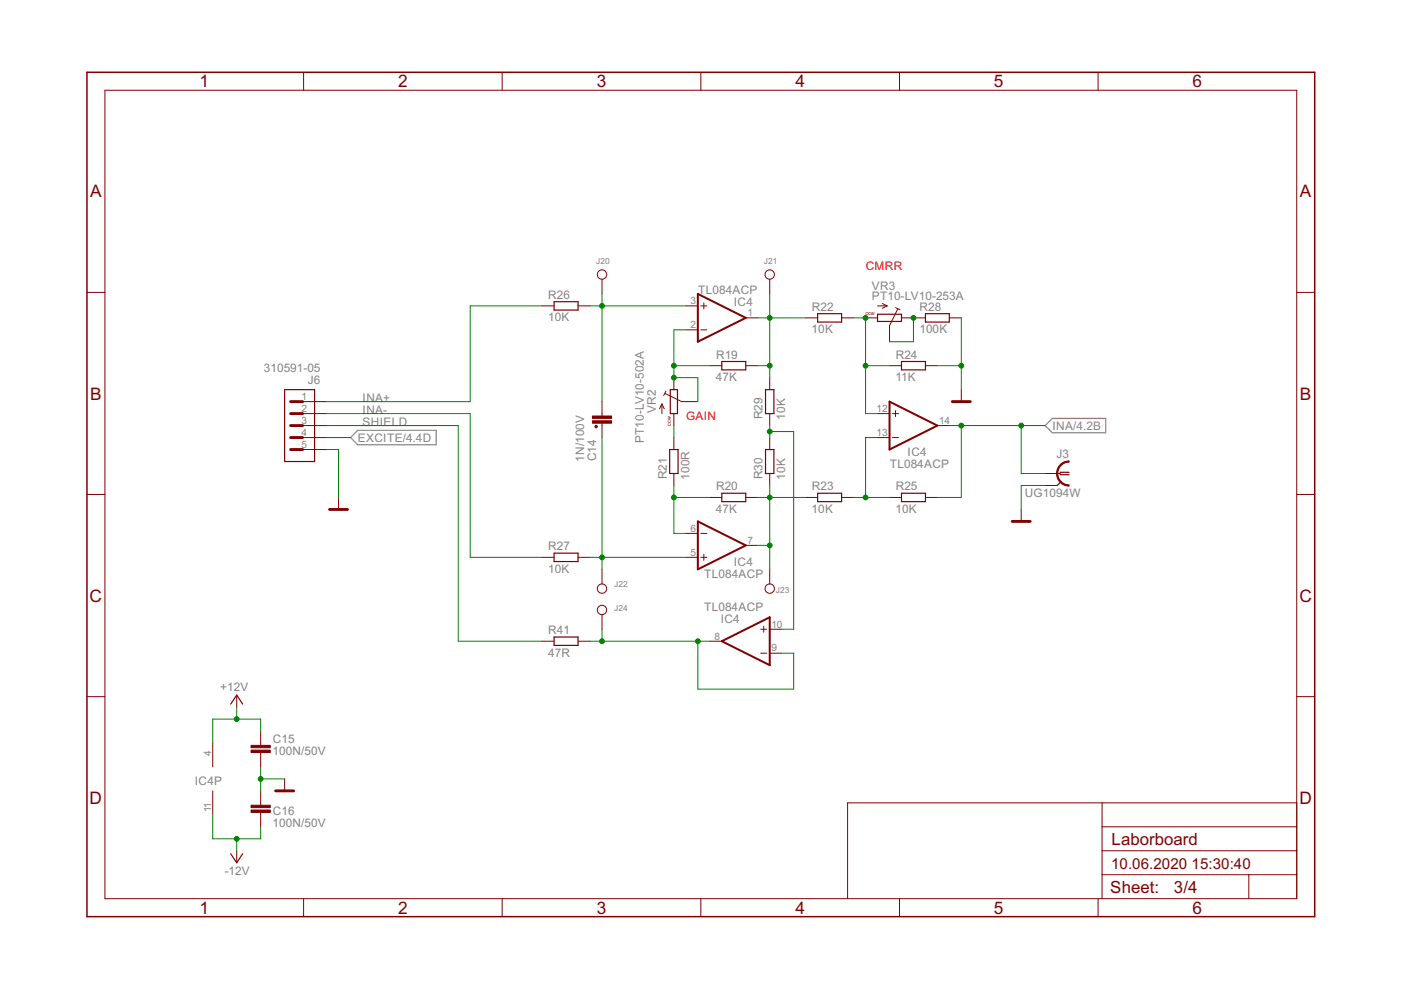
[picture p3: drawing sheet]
<svg xmlns="http://www.w3.org/2000/svg" width="297mm" height="210mm" viewBox="0 0 297 210" stroke-linecap="round" stroke-linejoin="round" font-family="sans-serif">
<path d="M74.3 92.8l1.5-1.6h16.7v3.1h-16.7zM221.6 90.2l1.5-1.5h11.3v3.1h-11.3z" fill="none" stroke="#808080" stroke-width=".25"/>
<g fill="none" stroke="#800000" stroke-width=".21">
<path d="M22.2 19.1h252.7v171.4h-252.7zM64.4 15.3v3.8M106.5 15.3v3.8M148.6 15.3v3.8M190.7 15.3v3.8M232.8 15.3v3.8M127.6 59.2v3.1M163.2 59.2v3.1M18.4 62h3.8M114.9 64.9h2.6M122.6 64.9h2.5M145.4 64.9h2.6"/>
<path d="M145.4 69.9h2.6M148.6 64.9h1.3M148.6 69.9h1.3M149.2 64.2v1.3M150.5 77.5h2.5M158.1 67.4h2.6M158.1 77.5h2.6M170.8 67.4h2.6M178.4 67.4h2.6M183.5 67.4h2.6M186.1 64.9h2M187.1 64.3l1 .6"/>
<path d="M188.1 64.9l-1 .5M188.6 77.5h2.5M189.9 65.2l.9 .5M190.3 65.5l-1.7 3.5v3.5M191.1 67.4h5.1M196.2 77.5h2.5M201.3 67.4h2.5M274.9 62h3.8M61.6 87.7h7.6M61.6 92.8h7.6M61.6 90.2h7.6M61.6 85.2h7.6"/>
<path d="M61.6 95.3h7.6M127.6 85.2v3M127.6 89.7v3.1M140.3 85.7v2M140.3 85.7l-.5 1M140.3 85.7l.5 1M141 83.4l3.5 1.8h3.5M141.2 82.9l-.5 1M142.9 80.1v2.5M142.9 87.7v2.5M142.9 92.8v2.5M163.2 80.1v2.5"/>
<path d="M163.2 87.7v2.5M163.2 92.8v2.5M186.1 87.7h2.5M186.1 92.8h2.5M189.2 87.7h1.3M189.2 92.8h1.3M189.9 87.1v1.2M198.7 90.2h2.6M203.8 82.6v2.6M18.4 104.8h3.8M71.8 105.5v2.5M114.9 118.2h2.6"/>
<path d="M122.6 118.2h2.5M142.9 100.4v2.5M145.4 118.2h2.6M145.4 113.1h2.6M148.6 118.2h1.3M148.6 113.1h1.3M149.2 117.5v1.3M150.5 105.5h2.5M158.1 115.6h2.6M158.1 105.5h2.6M163.2 100.4v2.5M170.8 105.5h2.6"/>
<path d="M178.4 105.5h2.6M188.6 105.5h2.5M196.2 105.5h2.5M216.5 108v2.6M221.6 100.4h3M221.6 102.9h2.5M274.9 104.8h3.8M114.9 136h2.6M122.6 136h2.5M127.6 120.7v3.1M127.6 130.3v3.1M150.5 136h2.5"/>
<path d="M161.3 133.4h1.3M161.3 138.5h1.3M161.9 132.8v1.2M163.2 133.4h2.5M163.2 138.5h2.5M163.2 120.7v3.1M18.4 147.7h3.8M45.1 157.5v5.1M50.2 147.4v2.5M55.3 155v3M55.3 159.6v3M274.9 147.7h3.8"/>
<path d="M45.1 167.7v5.1M55.3 167.7v3M55.3 172.3v3M60.3 165.1v2.6M233.7 170.2v20.3M233.7 175.3h41.2M274.9 170.2h-95.2v20.3M50.2 180.4v2.5M64.4 190.5v3.9M106.5 190.5v3.9M148.6 190.5v3.9M190.7 190.5v3.9"/>
<path d="M232.8 190.5v3.9M233.7 185.5h41.2M233.7 180.4h41.2M264.8 185.5v5"/>
<circle cx="127.6" cy="58.2" r=".99"/>
<circle cx="163.2" cy="58.2" r=".99"/>
<circle cx="127.6" cy="124.8" r=".99"/>
<circle cx="127.6" cy="129.3" r=".99"/>
<circle cx="163.2" cy="124.8" r=".99"/>
</g>
<path d="M18.4 15.3h260.3v179.1h-260.3z" fill="none" stroke="#800000" stroke-width=".32"/>
<path d="M148 62.3l10.1 5.1-10.1 5.1zM188.6 85.2l10.1 5-10.1 5.1zM148 110.6l10.1 5-10.1 5.1zM153 136l10.2-5.1v10.1z" fill="none" stroke="#800000" stroke-width=".42"/>
<g fill="none" stroke="#800000" stroke-width=".25">
<path d="M117.5 64h5.1v1.7h-5.1zM153 76.6h5.1v1.8h-5.1zM173.4 66.5h5v1.8h-5zM186.1 66.6h5v1.6h-5zM191.1 76.6h5.1v1.8h-5.1zM196.2 66.5h5.1v1.8h-5.1zM60.3 82.6h6.4v15.3h-6.4zM142 95.3h1.8v5.1h-1.8zM142.1 82.6h1.5v5.1h-1.5zM162.3 82.6h1.8v5.1h-1.8zM162.3 95.3h1.8v5.1h-1.8zM117.5 117.3h5.1v1.8h-5.1z"/>
<path d="M153 104.6h5.1v1.8h-5.1zM173.4 104.6h5v1.8h-5zM191.1 104.6h5.1v1.8h-5.1zM224.9 102.2l-.8 .7M226.7 100.1h-1.8l-.3 .3 .3 .2h1.8M117.5 135.1h5.1v1.7h-5.1zM48.9 149.3l1.3-1.9 1.3 1.9M48.9 181l1.3 1.9 1.3-1.9"/>
</g>
<path d="M61.6 85.2h2.6M61.6 87.7h2.6M61.6 90.2h2.6M61.6 92.8h2.6M61.6 95.3h2.6M201.9 85.2h3.8M69.9 108h3.8M214.6 110.6h3.8M58.4 167.7h3.9" fill="none" stroke="#800000" stroke-width=".61"/>
<g fill="#800000" stroke="#800000" stroke-width=".21">
<path d="M224.9 98.4l1.1-.6 .7-.1v.3a2.41 2.41 0 0 0-2.4 2.4 2.41 2.41 0 0 0 2.4 2.4v.3a2.66 2.66 0 0 1-2.5-1.7 2.66 2.66 0 0 1 .7-3z" fill-rule="evenodd"/>
<circle cx="126.4" cy="90.4" r=".25"/>
</g>
<g fill="#800000" stroke="#800000" stroke-width=".21">
<path d="M125.6 88.2h4.1v.5h-4.1z"/>
<path d="M125.6 89.2h4.1v.5h-4.1z"/>
<path d="M53.2 159h4.1v.6h-4.1z"/>
<path d="M53.2 158h4.1v.5h-4.1z"/>
<path d="M53.2 171.7h4.1v.6h-4.1z"/>
<path d="M53.2 170.7h4.1v.5h-4.1z"/>
</g>
<g fill="none" stroke="#008000" stroke-width=".21">
<path d="M114.9 64.9h-15.2v20.3h-30.5M125.1 64.9h20.3M127.6 62.3v22.9M142.9 77.5h7.6M145.4 69.9h-2.5v10.2h5.1v5.1M160.7 77.5h2.5M160.7 67.4h10.1M163.2 62.3v17.8M181 67.4h2.5v20.3h2.6M183.5 77.5h5.1M193.7 67.4v5.1h-5.1M198.7 77.5h5.1"/>
<path d="M203.8 67.4v15.2M69.2 87.7h30.5v30.5h15.2M69.2 92.8h5.1M69.2 90.2h28v45.8h17.7M69.2 95.3h2.6v10.2M127.6 92.8v27.9M142.9 90.2v2.6M163.2 90.2v2.6M163.2 91.5h5.1v41.9h-2.6M186.1 92.8h-2.6v12.7M201.3 90.2h20.3M203.8 90.2v15.3h-5.1"/>
<path d="M216.5 90.2v10.2h5.1M125.1 118.2h20.3M142.9 102.9v10.2h2.5M142.9 105.5h7.6M160.7 105.5h10.1M160.7 115.6h2.5M163.2 102.9v17.8M181 105.5h7.6M221.6 102.9h-5.1v5.1M125.1 136h25.4M127.6 133.4v2.6M148 136v10.1h20.3v-7.6h-2.6"/>
<path d="M50.2 149.9v2.6M55.3 155v-2.5h-10.2v5M45.1 172.8v5h10.2v-2.5M50.2 177.8v2.6M55.3 162.6v5.1M55.3 165.1h5"/>
</g>
<g fill="#008000" stroke="#008000" stroke-width=".21">
<circle cx="142.9" cy="80.1" r=".51"/>
<circle cx="142.9" cy="77.5" r=".51"/>
<circle cx="142.9" cy="105.5" r=".51"/>
<circle cx="163.2" cy="77.5" r=".51"/>
<circle cx="163.2" cy="67.4" r=".51"/>
<circle cx="163.2" cy="105.5" r=".51"/>
<circle cx="163.2" cy="115.6" r=".51"/>
<circle cx="127.6" cy="118.2" r=".51"/>
<circle cx="127.6" cy="64.9" r=".51"/>
<circle cx="183.5" cy="77.5" r=".51"/>
<circle cx="183.5" cy="67.4" r=".51"/>
<circle cx="183.5" cy="105.5" r=".51"/>
<circle cx="203.8" cy="90.2" r=".51"/>
<circle cx="216.5" cy="90.2" r=".51"/>
<circle cx="203.8" cy="77.5" r=".51"/>
<circle cx="55.3" cy="165.1" r=".51"/>
<circle cx="193.7" cy="67.4" r=".51"/>
<circle cx="163.2" cy="91.5" r=".51"/>
<circle cx="50.2" cy="152.5" r=".51"/>
<circle cx="50.2" cy="177.8" r=".51"/>
<circle cx="148" cy="136" r=".51"/>
<circle cx="127.6" cy="136" r=".51"/>
</g>
<g font-size="4.1" fill="#800000">
<text x="42.3" y="18.5">1</text>
<text x="84.4" y="18.5">2</text>
<text x="126.5" y="18.5">3</text>
<text x="168.6" y="18.5">4</text>
<text x="210.7" y="18.5">5</text>
<text x="252.9" y="18.5">6</text>
<text x="19.1" y="41.9">A</text>
<text x="275.6" y="41.9">A</text>
<text x="19.1" y="84.7">B</text>
<text x="275.6" y="84.7">B</text>
<text x="19" y="127.6">C</text>
<text x="275.5" y="127.6">C</text>
<text x="19" y="170.4">D</text>
<text x="275.5" y="170.4">D</text>
<text x="42.3" y="193.7">1</text>
<text x="84.4" y="193.7">2</text>
<text x="126.5" y="193.7">3</text>
<text x="168.6" y="193.7">4</text>
<text x="210.7" y="193.7">5</text>
<text x="252.9" y="193.7">6</text>
</g>
<g font-size="4" fill="#800000">
<text x="235.6" y="179.1">Laborboard</text>
<text x="235.4" y="189.4">Sheet:</text>
<text x="248.9" y="189.3">3/4</text>
</g>
<g font-size="3.6" fill="#800000">
<text x="235.6" y="184.2">10.06.2020</text>
<text x="252.6" y="184.2">15:30:40</text>
</g>
<g font-size="2.8" fill="#f00">
<text x="183.6" y="57.2">CMRR</text>
<text x="145.5" y="89">GAIN</text>
</g>
<g font-size="2.8" fill="#808080">
<text x="116.3" y="63.3">R26</text>
<text x="148" y="62.3">TL084ACP</text>
<text x="155.6" y="64.8">IC4</text>
<text x="172.1" y="65.9">R22</text>
<text x="184.8" y="63.6">PT10-LV10-253A</text>
<text x="184.8" y="61.4">VR3</text>
<text x="195" y="65.9">R28</text>
<text x="116.2" y="68.1">10K</text>
<text x="172.1" y="70.7">10K</text>
<text x="194.9" y="70.7">100K</text>
<text x="151.8" y="76">R19</text>
<text x="189.9" y="76">R24</text>
<text x="56" y="78.8">310591-05</text>
<text x="65.3" y="81.4">J6</text>
<text x="151.8" y="80.8">47K</text>
<text x="189.9" y="80.8">11K</text>
<text x="76.9" y="85.2">INA+</text>
<text x="76.9" y="87.7">INA-</text>
<text x="139.1" y="87.7" transform="rotate(-90 139.1 87.7)">VR2</text>
<text x="161.7" y="88.9" transform="rotate(-90 161.7 88.9)">R29</text>
<text x="166.5" y="89" transform="rotate(-90 166.5 89)">10K</text>
<text x="75.9" y="93.7">EXCITE/4.4D</text>
<text x="76.9" y="90.2">SHIELD</text>
<text x="136.5" y="94" transform="rotate(-90 136.5 94)">PT10-LV10-502A</text>
<text x="223.2" y="91.1">INA/4.2B</text>
<text x="123.8" y="97.9" transform="rotate(-90 123.8 97.9)">1N/100V</text>
<text x="126.4" y="97.8" transform="rotate(-90 126.4 97.8)">C14</text>
<text x="141.4" y="101.6" transform="rotate(-90 141.4 101.6)">R21</text>
<text x="146.2" y="101.7" transform="rotate(-90 146.2 101.7)">100R</text>
<text x="161.7" y="101.6" transform="rotate(-90 161.7 101.6)">R30</text>
<text x="166.5" y="101.7" transform="rotate(-90 166.5 101.7)">10K</text>
<text x="188.6" y="99.1">TL084ACP</text>
<text x="192.4" y="96.6">IC4</text>
<text x="224" y="97.1">J3</text>
<text x="151.8" y="104">R20</text>
<text x="172.1" y="104">R23</text>
<text x="189.9" y="104">R25</text>
<text x="217.3" y="105.5">UG1094W</text>
<text x="151.8" y="108.8">47K</text>
<text x="172.1" y="108.8">10K</text>
<text x="189.9" y="108.8">10K</text>
<text x="116.3" y="116.7">R27</text>
<text x="155.6" y="119.9">IC4</text>
<text x="116.2" y="121.5">10K</text>
<text x="149.3" y="122.5">TL084ACP</text>
<text x="149.3" y="129.6">TL084ACP</text>
<text x="116.3" y="134.4">R41</text>
<text x="152.8" y="132.1">IC4</text>
<text x="116.2" y="139.2">47R</text>
<text x="46.7" y="146.6">+12V</text>
<text x="57.8" y="160.1">100N/50V</text>
<text x="57.8" y="157.5">C15</text>
<text x="41.3" y="166.4">IC4P</text>
<text x="57.8" y="172.8">C16</text>
<text x="57.8" y="175.3">100N/50V</text>
<text x="47.6" y="185.5">-12V</text>
</g>
<g font-size="2.4" fill="#808080">
<text x="146.4" y="64.5">3</text>
<text x="146.4" y="69.6">2</text>
<text x="158.5" y="67">1</text>
<text x="63.9" y="84.8">1</text>
<text x="63.9" y="87.3">2</text>
<text x="63.9" y="89.9">3</text>
<text x="185.9" y="87.3">12</text>
<text x="199.1" y="89.9">14</text>
<text x="63.9" y="92.4">4</text>
<text x="63.9" y="95">5</text>
<text x="185.9" y="92.4">13</text>
<text x="146.4" y="112.7">6</text>
<text x="146.4" y="117.8">5</text>
<text x="158.5" y="115.3">7</text>
<text x="151.5" y="135.6">8</text>
<text x="163.5" y="133.1">10</text>
<text x="163.5" y="138.1">9</text>
<text x="44.7" y="160.3" transform="rotate(-90 44.7 160.3)">4</text>
<text x="44.7" y="172.2" transform="rotate(-90 44.7 172.2)">11</text>
</g>
<g font-size="2" fill="#808080">
<text x="126.4" y="56">J20</text>
<text x="162" y="56">J21</text>
<text x="130.2" y="124.5">J22</text>
<text x="164.5" y="125.8">J23</text>
<text x="130.2" y="129.6">J24</text>
</g>
<g font-size="1.3" fill="#800000">
<text x="183.5" y="66.7">ccw</text>
<text x="142.2" y="90.2" transform="rotate(-90 142.2 90.2)">ccw</text>
</g>
</svg>
